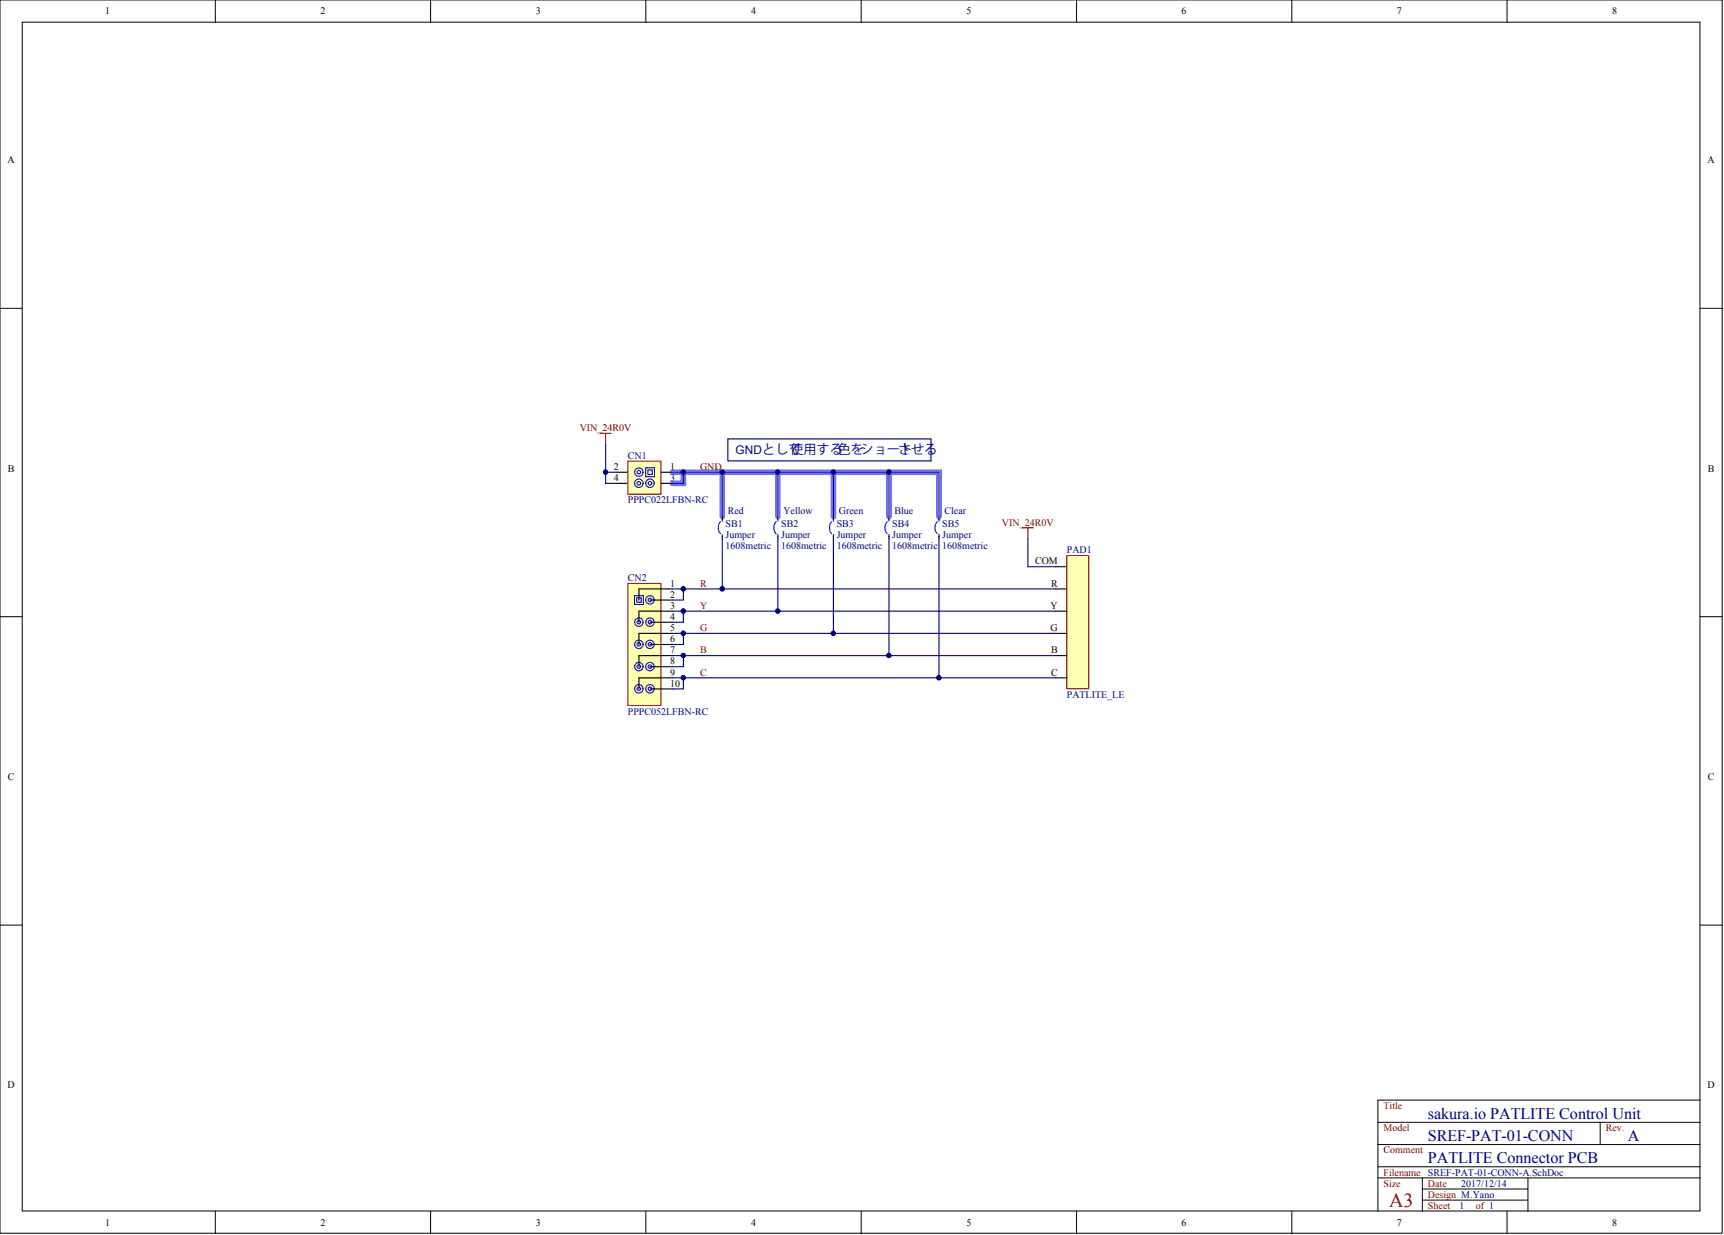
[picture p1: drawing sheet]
<svg xmlns="http://www.w3.org/2000/svg" width="393mm" height="282mm" viewBox="0 0 393 282" stroke-linecap="round" stroke-linejoin="round" font-family="sans-serif">
<path d="M0 0h392.9v281.5h-392.9z" fill="none" stroke="#000" stroke-width=".23"/>
<path d="M5.1 5.1h382.8v271.3h-382.8z" fill="#fff" stroke="#000" stroke-width=".23"/>
<g fill="none" stroke="#000" stroke-width=".23">
<path d="M49.1 0v5.1M98.2 0v5.1M147.4 0v5.1M196.5 0v5.1M245.6 0v5.1M294.7 0v5.1M343.8 0v5.1M0 70.4h5.1M387.9 70.4h5.1M0 140.8h5.1M387.9 140.8h5.1M0 211.1h5.1"/>
<path d="M387.9 211.1h5.1M314.4 256.2h73.5M365.1 256.2v5M387.9 251.1h-73.5v25.3M49.1 276.4v5.1M98.2 276.4v5.1M147.4 276.4v5.1M196.5 276.4v5.1M245.6 276.4v5.1M294.7 276.4v5.1M314.4 268.8h73.5M314.4 261.2h73.5"/>
<path d="M314.4 266.3h73.5M324.5 268.8v7.6M324.5 271.4h24.1M324.5 273.9h24.1M343.8 276.4v5.1M348.6 268.8v7.6"/>
</g>
<path d="M166.1 100.2h46.3v5h-46.3z" fill="none" stroke="#000080" stroke-width=".25"/>
<path d="M140.7 107.8h2.5M140.7 110.3h2.5M150.9 107.8h2.5M150.9 110.3h2.5" fill="none" stroke="#000" stroke-width=".25"/>
<path d="M143.2 105.2h7.6v7.6h-7.6z" fill="#ffffb0" stroke="#800000" stroke-width=".23"/>
<g fill="none" stroke="#00f" stroke-width=".25">
<path d="M147.3 106.8h2v2h-2zM147.8 107.3h1v1h-1z"/>
<circle cx="145.8" cy="107.8" r=".96"/>
<circle cx="145.8" cy="110.3" r=".96"/>
<circle cx="145.8" cy="110.3" r=".41"/>
<circle cx="145.8" cy="107.8" r=".41"/>
<circle cx="148.3" cy="110.3" r=".96"/>
<circle cx="148.3" cy="110.3" r=".41"/>
</g>
<path d="M240.9 129.3h2.5M240.9 134.4h2.5" fill="none" stroke="#000" stroke-width=".25"/>
<path d="M243.4 126.8h5v30.4h-5z" fill="#ffffb0" stroke="#800000" stroke-width=".23"/>
<g fill="none" stroke="#000" stroke-width=".25">
<path d="M150.9 139.5h2.5M150.9 134.4h2.5M150.9 137h2.5M240.9 139.5h2.5M150.9 144.6h2.5M150.9 149.6h2.5M150.9 154.7h2.5M150.9 142h2.5M150.9 147.1h2.5M150.9 152.2h2.5M150.9 157.2h2.5M240.9 144.6h2.5"/>
<path d="M240.9 149.6h2.5M240.9 154.7h2.5"/>
</g>
<path d="M143.2 133.1h7.6v27.9h-7.6z" fill="#ffffb0" stroke="#800000" stroke-width=".23"/>
<g fill="none" stroke="#00f" stroke-width=".25">
<path d="M164.4 119.1a2.04 2.04 0 0 0 0 2.7M164.8 118.4v.5M177.1 119.1a2.04 2.04 0 0 0 0 2.7M177.5 118.4v.5M189.8 119.1a2.04 2.04 0 0 0 0 2.7M190.2 118.4v.5M202.4 119.1a2.04 2.04 0 0 0 0 2.7M202.8 118.4v.5M213.9 119.1a2.04 2.04 0 0 0-.1 2.7M214.2 118.4v.5M144.8 135.9h2v2.1h-2zM145.3 136.4h1v1.1h-1z"/>
<path d="M164.8 122v.5M177.5 122v.5M190.2 122v.5M202.8 122v.5M214.2 122v.5"/>
<circle cx="148.3" cy="136.9" r=".96"/>
<circle cx="148.3" cy="136.9" r=".41"/>
<circle cx="145.8" cy="152.1" r=".96"/>
<circle cx="145.8" cy="157.2" r=".96"/>
<circle cx="145.8" cy="147.1" r=".96"/>
<circle cx="145.8" cy="142" r=".96"/>
<circle cx="145.8" cy="152.1" r=".41"/>
<circle cx="145.8" cy="142" r=".41"/>
<circle cx="145.8" cy="157.2" r=".41"/>
<circle cx="145.8" cy="147.1" r=".41"/>
<circle cx="148.3" cy="157.2" r=".96"/>
<circle cx="148.3" cy="152.1" r=".96"/>
<circle cx="148.3" cy="147.1" r=".96"/>
<circle cx="148.3" cy="142" r=".96"/>
<circle cx="148.3" cy="142" r=".41"/>
<circle cx="148.3" cy="152.1" r=".41"/>
<circle cx="148.3" cy="157.2" r=".41"/>
<circle cx="148.3" cy="147.1" r=".41"/>
</g>
<g fill="none" stroke="#000" stroke-width=".25">
<path d="M164.8 117.9v.7M177.5 117.9v.7M190.2 117.9v.7M202.8 117.9v.7M214.2 117.9v.7M148.3 137h2.6M150.9 134.4h-5.1v2.6M150.9 139.5h-5.1v2.5M164.8 122.4v.6M177.5 122.4v.6M190.2 122.4v.6M202.8 122.4v.6"/>
<path d="M214.2 122.4v.6M148.3 142h2.6M148.3 147.1h2.6M148.3 152.2h2.6M148.3 157.2h2.6M150.9 144.6h-5.1v2.5M150.9 149.6h-5.1v2.6M150.9 154.7h-5.1v2.5"/>
</g>
<path d="M136.9 98.9h2.5M138.2 98.9v2.5M233.3 120.5h2.5M234.5 120.5v2.5" fill="none" stroke="#800000" stroke-width=".25"/>
<g fill="none" stroke="#000080" stroke-width=".25">
<path d="M138.2 101.4v8.9h2.5M138.2 107.8h2.5M153.4 107.8h60.8v10.1M155.9 107.8v2.5h-2.5M164.8 107.8v10.1M177.5 107.8v10.1M190.2 107.8v10.1M202.8 107.8v10.1M153.4 139.5h87.5M153.4 134.4h87.5M155.9 134.4v2.6h-2.5M155.9 139.5v2.5h-2.5"/>
<path d="M164.8 123v11.4M177.5 123v16.5M190.2 123v21.6M202.8 123v26.6M214.2 123v31.7M234.5 123v6.3h6.4M153.4 154.7h87.5M153.4 149.6h87.5M153.4 144.6h87.5M155.9 144.6v2.5h-2.5M155.9 149.6v2.6h-2.5M155.9 154.7v2.5h-2.5"/>
</g>
<g fill="#000080" stroke="#000080" stroke-width=".23">
<circle cx="155.9" cy="134.4" r=".48"/>
<circle cx="155.9" cy="139.5" r=".48"/>
<circle cx="155.9" cy="144.5" r=".48"/>
<circle cx="155.9" cy="149.6" r=".48"/>
<circle cx="155.9" cy="154.7" r=".48"/>
<circle cx="138.2" cy="107.8" r=".48"/>
<circle cx="214.2" cy="154.7" r=".48"/>
<circle cx="202.8" cy="149.6" r=".48"/>
<circle cx="190.1" cy="144.5" r=".48"/>
<circle cx="177.4" cy="139.5" r=".48"/>
<circle cx="164.8" cy="134.4" r=".48"/>
<circle cx="155.9" cy="107.8" r=".48"/>
<circle cx="164.8" cy="107.8" r=".48"/>
<circle cx="177.4" cy="107.8" r=".48"/>
<circle cx="190.1" cy="107.8" r=".48"/>
<circle cx="202.8" cy="107.8" r=".48"/>
</g>
<path d="M153.4 107.8h60.8v10.1M155.9 107.8v2.5h-2.5M164.8 107.8v10.1M177.5 107.8v10.1M190.2 107.8v10.1M202.8 107.8v10.1" fill="none" stroke="#6e6eff" stroke-width="1.3"/>
<text font-size="4.6" fill="#800000" x="316.9" y="275.5">A3</text>
<g font-size="3.7" fill="#000080">
<text x="325.8" y="255.4">sakura.io PATLITE Control Unit</text>
<text x="325.8" y="260.4">SREF-PAT-01-CONN</text>
<text x="371.4" y="260.4">A</text>
<text x="325.8" y="265.5">PATLITE Connector PCB</text>
</g>
<g font-size="3" fill="#000080">
<text x="180.3" y="103.6">使用する色をショート</text>
<text x="204.9" y="103.6">させる</text>
</g>
<text font-size="2.7" fill="#000080" x="167.8" y="103.6">GNDとして</text>
<g font-size="2.3">
<text x="24" y="3.3">1</text>
<text x="73.1" y="3.3">2</text>
<text x="122.2" y="3.3">3</text>
<text x="171.3" y="3.3">4</text>
<text x="220.5" y="3.3">5</text>
<text x="269.6" y="3.3">6</text>
<text x="318.7" y="3.3">7</text>
<text x="367.8" y="3.3">8</text>
<text x="1.7" y="37.2">A</text>
<text x="389.6" y="37.2">A</text>
<text x="1.8" y="107.6">B</text>
<text x="140.1" y="107.3">2</text>
<text x="152.9" y="107.3">1</text>
<text x="389.7" y="107.6">B</text>
<text x="140.1" y="109.8">4</text>
<text x="152.9" y="109.8">3</text>
<text x="236.2" y="128.8">COM</text>
<text x="152.9" y="133.9">1</text>
<text x="152.9" y="136.4">2</text>
<text x="239.8" y="133.9">R</text>
<text x="152.9" y="139">3</text>
<text x="152.9" y="141.5">4</text>
<text x="239.7" y="139">Y</text>
<text x="152.9" y="144.1">5</text>
<text x="152.9" y="146.6">6</text>
<text x="152.9" y="149.1">7</text>
<text x="239.7" y="144.1">G</text>
<text x="239.8" y="149.1">B</text>
<text x="152.9" y="151.7">8</text>
<text x="152.9" y="154.2">9</text>
<text x="239.8" y="154.2">C</text>
<text x="152.9" y="156.7">10</text>
<text x="1.8" y="178">C</text>
<text x="389.7" y="178">C</text>
<text x="1.7" y="248.4">D</text>
<text x="389.6" y="248.4">D</text>
<text x="24" y="279.7">1</text>
<text x="73.1" y="279.7">2</text>
<text x="122.2" y="279.7">3</text>
<text x="171.3" y="279.7">4</text>
<text x="220.5" y="279.7">5</text>
<text x="269.6" y="279.7">6</text>
<text x="318.7" y="279.7">7</text>
<text x="367.8" y="279.7">8</text>
</g>
<g font-size="2.3" fill="#800000">
<text x="132.3" y="98.4">VIN_24R0V</text>
<text x="159.7" y="107.3">GND</text>
<text x="228.6" y="120">VIN_24R0V</text>
<text x="159.7" y="133.9">R</text>
<text x="159.7" y="139">Y</text>
<text x="159.7" y="144.1">G</text>
<text x="159.7" y="149.1">B</text>
<text x="159.7" y="154.2">C</text>
<text x="315.7" y="253.1">Title</text>
<text x="315.7" y="258.2">Model</text>
<text x="315.7" y="263.3">Comment</text>
<text x="366.4" y="258.2">Rev.</text>
<text x="315.7" y="268.3">Filename</text>
<text x="315.7" y="270.9">Size</text>
<text x="325.8" y="270.9">Date</text>
<text x="325.8" y="273.4">Design M.Yano</text>
<text x="325.8" y="275.9">Sheet</text>
<text x="336.7" y="275.9">of 1</text>
</g>
<g font-size="2.3" fill="#000080">
<text x="143.2" y="104.7">CN1</text>
<text x="143.2" y="114.9">PPPC022LFBN-RC</text>
<text x="166.1" y="117.4">Red</text>
<text x="178.7" y="117.4">Yellow</text>
<text x="191.4" y="117.4">Green</text>
<text x="204.1" y="117.4">Blue</text>
<text x="215.5" y="117.4">Clear</text>
<text x="165.6" y="125.3">1608metric</text>
<text x="165.6" y="120.2">SB1</text>
<text x="165.6" y="122.7">Jumper</text>
<text x="178.2" y="120.2">SB2</text>
<text x="178.2" y="122.7">Jumper</text>
<text x="178.2" y="125.3">1608metric</text>
<text x="190.9" y="120.2">SB3</text>
<text x="190.9" y="122.7">Jumper</text>
<text x="190.9" y="125.3">1608metric</text>
<text x="203.6" y="120.2">SB4</text>
<text x="203.6" y="122.7">Jumper</text>
<text x="203.6" y="125.3">1608metric</text>
<text x="215" y="125.3">1608metric</text>
<text x="215" y="120.2">SB5</text>
<text x="215" y="122.7">Jumper</text>
<text x="243.4" y="126.3">PAD1</text>
<text x="143.2" y="132.6">CN2</text>
<text x="243.4" y="159.3">PATLITE_LE</text>
<text x="143.2" y="163.1">PPPC052LFBN-RC</text>
<text x="325.8" y="268.3">SREF-PAT-01-CONN-A.SchDoc</text>
<text x="333" y="275.9">1</text>
<text x="333.4" y="270.9">2017/12/14</text>
</g>
</svg>
